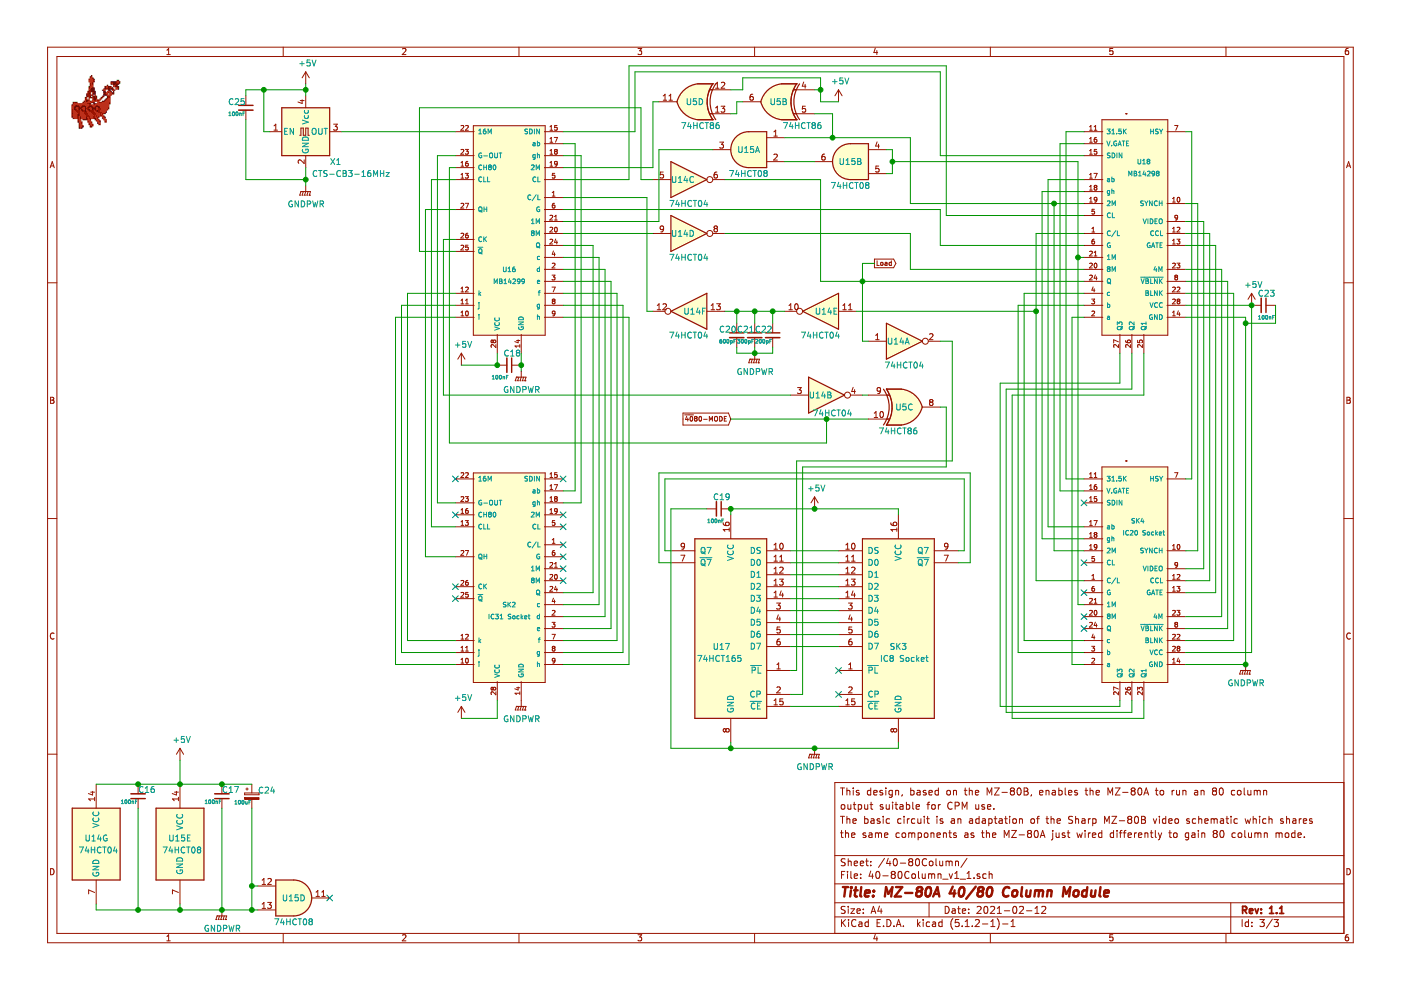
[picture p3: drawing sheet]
EESchema Schematic File Version 4
EELAYER 29 0
EELAYER END
$Descr A4 11693 8268
encoding utf-8
Sheet 3 3
Title "MZ-80A 40/80 Column Module"
Date "2021-02-12"
Rev "1.1"
Comp ""
Comment1 "the same components as the MZ-80A just wired differently to gain 80 column mode."
Comment2 "The basic circuit is an adaptation of the Sharp MZ-80B video schematic which shares"
Comment3 "output suitable for CPM use."
Comment4 "This design, based on the MZ-80B, enables the MZ-80A to run an 80 column"
$EndDescr
$Comp
L MZ80-80CLR:MB14298_Socket-Memory_RAM SK4
U 1 1
P 9450 4850
F 0 "SK4" H 9500 5350 39  0000 C CNN
F 1 "IC20 Socket" H 9550 5250 39  0000 C CNN
F 2 "Package_DIP:DIP-28_W15.24mm_Socket" H 9450 5850 39  0001 C CNN
F 3 "" H 9450 5850 39  0001 C CNN
	1    9450 4850
	1    0    0    -1  
$EndComp
$Comp
L Memory_RAM:MB14299_Socket SK2
U 1 1
P 4250 4850
F 0 "SK2" H 4250 4650 39  0000 C CNN
F 1 "IC31 Socket" H 4250 4550 39  0000 C CNN
F 2 "Package_DIP:DIP-28_W15.24mm_Socket" H 4250 5800 39  0001 C CNN
F 3 "" H 4250 5800 39  0001 C CNN
	1    4250 4850
	1    0    0    -1  
$EndComp
$Comp
L Memory_RAM:MB14298 U18
U 1 1
P 9450 1950
F 0 "U18" H 9550 2550 39  0000 C CNN
F 1 "MB14298" H 9550 2450 39  0000 C CNN
F 2 "Package_DIP:DIP-28_W15.24mm" H 9450 2950 39  0001 C CNN
F 3 "" H 9450 2950 39  0001 C CNN
	1    9450 1950
	1    0    0    -1  
$EndComp
$Comp
L Memory_RAM:MB14299 U16
U 1 1
P 4250 1950
F 0 "U16" H 4250 1650 39  0000 C CNN
F 1 "MB14299" H 4250 1550 39  0000 C CNN
F 2 "Package_DIP:DIP-28_W15.24mm" H 4250 2900 39  0001 C CNN
F 3 "" H 4250 2900 39  0001 C CNN
	1    4250 1950
	1    0    0    -1  
$EndComp
$Comp
L 74xx:74LS04 U14
U 1 1
P 7550 2850
F 0 "U14" H 7500 2850 50  0000 C CNN
F 1 "74HCT04" H 7550 2650 50  0000 C CNN
F 2 "Package_SO:SOIC-14_3.9x8.7mm_P1.27mm" H 7550 2850 50  0001 C CNN
F 3 "http://www.ti.com/lit/gpn/sn74LS04" H 7550 2850 50  0001 C CNN
	1    7550 2850
	1    0    0    -1  
$EndComp
$Comp
L 74xx:74LS04 U14
U 2 1
P 6900 3300
F 0 "U14" H 6850 3300 50  0000 C CNN
F 1 "74HCT04" H 6950 3150 50  0000 C CNN
F 2 "Package_SO:SOIC-14_3.9x8.7mm_P1.27mm" H 6900 3300 50  0001 C CNN
F 3 "http://www.ti.com/lit/gpn/sn74LS04" H 6900 3300 50  0001 C CNN
	2    6900 3300
	1    0    0    -1  
$EndComp
$Comp
L 74xx:74LS04 U14
U 3 1
P 5750 1500
F 0 "U14" H 5700 1500 50  0000 C CNN
F 1 "74HCT04" H 5750 1300 50  0000 C CNN
F 2 "Package_SO:SOIC-14_3.9x8.7mm_P1.27mm" H 5750 1500 50  0001 C CNN
F 3 "http://www.ti.com/lit/gpn/sn74LS04" H 5750 1500 50  0001 C CNN
	3    5750 1500
	1    0    0    -1  
$EndComp
$Comp
L 74xx:74LS04 U14
U 4 1
P 5750 1950
F 0 "U14" H 5700 1950 50  0000 C CNN
F 1 "74HCT04" H 5750 1750 50  0000 C CNN
F 2 "Package_SO:SOIC-14_3.9x8.7mm_P1.27mm" H 5750 1950 50  0001 C CNN
F 3 "http://www.ti.com/lit/gpn/sn74LS04" H 5750 1950 50  0001 C CNN
	4    5750 1950
	1    0    0    -1  
$EndComp
$Comp
L 74xx:74LS04 U14
U 5 1
P 6850 2600
F 0 "U14" H 6800 2600 50  0000 C CNN
F 1 "74HCT04" H 6850 2400 50  0000 C CNN
F 2 "Package_SO:SOIC-14_3.9x8.7mm_P1.27mm" H 6850 2600 50  0001 C CNN
F 3 "http://www.ti.com/lit/gpn/sn74LS04" H 6850 2600 50  0001 C CNN
	5    6850 2600
	-1   0    0    -1  
$EndComp
$Comp
L 74xx:74LS04 U14
U 6 1
P 5750 2600
F 0 "U14" H 5700 2600 50  0000 C CNN
F 1 "74HCT04" H 5750 2400 50  0000 C CNN
F 2 "Package_SO:SOIC-14_3.9x8.7mm_P1.27mm" H 5750 2600 50  0001 C CNN
F 3 "http://www.ti.com/lit/gpn/sn74LS04" H 5750 2600 50  0001 C CNN
	6    5750 2600
	-1   0    0    -1  
$EndComp
$Comp
L 74xx:74LS04 U14
U 7 1
P 800 7050
F 0 "U14" H 700 7100 50  0000 L CNN
F 1 "74HCT04" H 650 7000 50  0000 L CNN
F 2 "Package_SO:SOIC-14_3.9x8.7mm_P1.27mm" H 800 7050 50  0001 C CNN
F 3 "http://www.ti.com/lit/gpn/sn74LS04" H 800 7050 50  0001 C CNN
	7    800  7050
	1    0    0    -1  
$EndComp
$Comp
L 74xx:74LS08 U15
U 1 1
P 6250 1250
F 0 "U15" H 6250 1250 50  0000 C CNN
F 1 "74HCT08" H 6250 1050 50  0000 C CNN
F 2 "Package_SO:SOIC-14_3.9x8.7mm_P1.27mm" H 6250 1250 50  0001 C CNN
F 3 "http://www.ti.com/lit/gpn/sn74LS08" H 6250 1250 50  0001 C CNN
	1    6250 1250
	-1   0    0    -1  
$EndComp
$Comp
L 74xx:74LS08 U15
U 2 1
P 7100 1350
F 0 "U15" H 7100 1350 50  0000 C CNN
F 1 "74HCT08" H 7100 1150 50  0000 C CNN
F 2 "Package_SO:SOIC-14_3.9x8.7mm_P1.27mm" H 7100 1350 50  0001 C CNN
F 3 "http://www.ti.com/lit/gpn/sn74LS08" H 7100 1350 50  0001 C CNN
	2    7100 1350
	-1   0    0    -1  
$EndComp
$Comp
L power:+5V #PWR015
U 1 1
P 1500 6350
F 0 "#PWR015" H 1500 6200 50  0001 C CNN
F 1 "+5V" H 1515 6523 50  0000 C CNN
F 2 "" H 1500 6350 50  0001 C CNN
F 3 "" H 1500 6350 50  0001 C CNN
	1    1500 6350
	1    0    0    -1  
$EndComp
$Comp
L power:GNDPWR #PWR016
U 1 1
P 1850 7600
F 0 "#PWR016" H 1850 7400 50  0001 C CNN
F 1 "GNDPWR" H 1854 7446 50  0000 C CNN
F 2 "" H 1850 7550 50  0001 C CNN
F 3 "" H 1850 7550 50  0001 C CNN
	1    1850 7600
	1    0    0    -1  
$EndComp
Wire Wire Line
	7200 3300 7250 3300
Wire Wire Line
	6050 1500 6850 1500
Wire Wire Line
	6850 1500 6850 2350
Wire Wire Line
	4700 1950 5450 1950
Wire Wire Line
	6050 1950 7600 1950
Wire Wire Line
	7600 1950 7600 2250
Wire Wire Line
	7600 2250 9050 2250
Wire Wire Line
	4700 1400 5450 1400
Wire Wire Line
	5950 1250 5500 1250
Wire Wire Line
	5500 1250 5500 1850
Wire Wire Line
	5500 1850 4700 1850
Wire Wire Line
	6550 1350 6800 1350
Wire Wire Line
	7400 1250 7450 1250
Wire Wire Line
	7450 1250 7450 1350
Wire Wire Line
	7450 1450 7400 1450
Wire Wire Line
	7600 1700 8800 1700
Connection ~ 7450 1350
Wire Wire Line
	7450 1350 7450 1450
$Comp
L Device:C_Small C20
U 1 1
P 6150 2800
F 0 "C20" H 6000 2850 50  0000 L CNN
F 1 "600pF" H 6000 2750 31  0000 L CNN
F 2 "Capacitor_SMD:C_0805_2012Metric_Pad1.15x1.40mm_HandSolder" H 6150 2800 50  0001 C CNN
F 3 "~" H 6150 2800 50  0001 C CNN
	1    6150 2800
	1    0    0    -1  
$EndComp
Wire Wire Line
	5450 2600 5400 2600
Wire Wire Line
	5400 2600 5400 1650
Wire Wire Line
	5400 1650 4700 1650
$Comp
L power:GNDPWR #PWR023
U 1 1
P 6300 2950
F 0 "#PWR023" H 6300 2750 50  0001 C CNN
F 1 "GNDPWR" H 6304 2796 50  0000 C CNN
F 2 "" H 6300 2900 50  0001 C CNN
F 3 "" H 6300 2900 50  0001 C CNN
	1    6300 2950
	1    0    0    -1  
$EndComp
Wire Wire Line
	3700 3300 3700 2000
Wire Wire Line
	3700 3300 6600 3300
Wire Wire Line
	3700 2000 3800 2000
NoConn ~ 3800 4000
Wire Wire Line
	3800 4200 3650 4200
Wire Wire Line
	3650 4200 3650 1300
Wire Wire Line
	3650 1300 3800 1300
Wire Wire Line
	3800 4400 3600 4400
Wire Wire Line
	3600 4400 3600 1500
Wire Wire Line
	3600 1500 3800 1500
Wire Wire Line
	3800 1400 3750 1400
Wire Wire Line
	3750 1400 3750 3700
Wire Wire Line
	3750 3700 6900 3700
Wire Wire Line
	6900 3700 6900 3500
Connection ~ 6900 3500
Wire Wire Line
	6900 3500 7250 3500
Wire Wire Line
	3800 4650 3550 4650
Wire Wire Line
	3550 4650 3550 1750
Wire Wire Line
	3550 1750 3800 1750
Wire Wire Line
	3500 2100 3800 2100
NoConn ~ 3800 4300
NoConn ~ 3800 4900
Wire Wire Line
	3800 5350 3400 5350
Wire Wire Line
	3400 5350 3400 2450
Wire Wire Line
	3400 2450 3800 2450
Wire Wire Line
	3800 5450 3350 5450
Wire Wire Line
	3350 5450 3350 2550
Wire Wire Line
	3350 2550 3800 2550
Wire Wire Line
	3800 5550 3300 5550
Wire Wire Line
	3300 5550 3300 2650
Wire Wire Line
	3300 2650 3800 2650
Wire Wire Line
	4700 4100 4800 4100
Wire Wire Line
	4800 4100 4800 1200
Wire Wire Line
	4800 1200 4700 1200
Wire Wire Line
	4700 4200 4850 4200
Wire Wire Line
	4850 4200 4850 1300
Wire Wire Line
	4850 1300 4700 1300
NoConn ~ 4700 4300
NoConn ~ 4700 4400
NoConn ~ 4700 4550
NoConn ~ 4700 4750
NoConn ~ 4700 4850
Wire Wire Line
	4700 4950 4950 4950
Wire Wire Line
	4950 4950 4950 2050
Wire Wire Line
	4950 2050 4700 2050
Wire Wire Line
	4700 5050 5000 5050
Wire Wire Line
	5000 5050 5000 2150
Wire Wire Line
	5000 2150 4700 2150
Wire Wire Line
	4700 5150 5050 5150
Wire Wire Line
	5050 5150 5050 2250
Wire Wire Line
	5050 2250 4700 2250
Wire Wire Line
	4700 5250 5100 5250
Wire Wire Line
	5100 5250 5100 2350
Wire Wire Line
	5100 2350 4700 2350
Wire Wire Line
	4700 5350 5150 5350
Wire Wire Line
	5150 5350 5150 2450
Wire Wire Line
	5150 2450 4700 2450
Wire Wire Line
	4700 5450 5200 5450
Wire Wire Line
	5200 5450 5200 2550
Wire Wire Line
	5200 2550 4700 2550
Wire Wire Line
	4700 5550 5250 5550
Wire Wire Line
	5250 5550 5250 2650
Wire Wire Line
	5250 2650 4700 2650
$Comp
L power:GNDPWR #PWR021
U 1 1
P 4350 3100
F 0 "#PWR021" H 4350 2900 50  0001 C CNN
F 1 "GNDPWR" H 4354 2946 50  0000 C CNN
F 2 "" H 4350 3050 50  0001 C CNN
F 3 "" H 4350 3050 50  0001 C CNN
	1    4350 3100
	1    0    0    -1  
$EndComp
$Comp
L power:GNDPWR #PWR022
U 1 1
P 4350 5850
F 0 "#PWR022" H 4350 5650 50  0001 C CNN
F 1 "GNDPWR" H 4354 5696 50  0000 C CNN
F 2 "" H 4350 5800 50  0001 C CNN
F 3 "" H 4350 5800 50  0001 C CNN
	1    4350 5850
	1    0    0    -1  
$EndComp
$Comp
L power:+5V #PWR020
U 1 1
P 3850 6000
F 0 "#PWR020" H 3850 5850 50  0001 C CNN
F 1 "+5V" H 3865 6173 50  0000 C CNN
F 2 "" H 3850 6000 50  0001 C CNN
F 3 "" H 3850 6000 50  0001 C CNN
	1    3850 6000
	1    0    0    -1  
$EndComp
$Comp
L power:+5V #PWR019
U 1 1
P 3850 3050
F 0 "#PWR019" H 3850 2900 50  0001 C CNN
F 1 "+5V" H 3865 3223 50  0000 C CNN
F 2 "" H 3850 3050 50  0001 C CNN
F 3 "" H 3850 3050 50  0001 C CNN
	1    3850 3050
	1    0    0    -1  
$EndComp
Wire Wire Line
	3850 3050 4150 3050
Wire Wire Line
	4150 3050 4150 2950
Wire Wire Line
	3850 6000 4150 6000
Wire Wire Line
	4150 6000 4150 5850
Wire Wire Line
	9050 4000 8900 4000
Wire Wire Line
	8900 4000 8900 1100
Wire Wire Line
	8900 1100 9050 1100
Wire Wire Line
	9050 4100 8850 4100
Wire Wire Line
	8850 4100 8850 1200
Wire Wire Line
	8850 1200 9050 1200
Wire Wire Line
	9050 4400 8750 4400
Wire Wire Line
	8750 4400 8750 1500
Wire Wire Line
	8750 1500 9050 1500
Wire Wire Line
	9050 4500 8700 4500
Wire Wire Line
	8700 4500 8700 1600
Wire Wire Line
	8700 1600 9050 1600
Wire Wire Line
	9050 4850 8650 4850
Wire Wire Line
	8650 4850 8650 2600
Wire Wire Line
	8650 2600 7150 2600
Wire Wire Line
	9050 5350 8550 5350
Wire Wire Line
	8550 5350 8550 2450
Wire Wire Line
	8550 2450 9050 2450
Wire Wire Line
	9050 5450 8500 5450
Wire Wire Line
	8500 2550 9050 2550
Wire Wire Line
	9050 5550 8950 5550
Wire Wire Line
	8950 5550 8950 2650
Wire Wire Line
	8950 2650 9050 2650
NoConn ~ 9050 5250
NoConn ~ 9050 5150
NoConn ~ 9050 4700
Wire Wire Line
	8500 2550 8500 5450
Wire Wire Line
	9900 4000 9950 4000
Wire Wire Line
	9950 4000 9950 1100
Wire Wire Line
	9950 1100 9900 1100
Wire Wire Line
	9900 4600 10000 4600
Wire Wire Line
	10000 4600 10000 1700
Wire Wire Line
	10000 1700 9900 1700
Wire Wire Line
	9900 4750 10050 4750
Wire Wire Line
	10050 4750 10050 1850
Wire Wire Line
	10050 1850 9900 1850
Wire Wire Line
	9900 4850 10100 4850
Wire Wire Line
	10100 1950 9900 1950
Wire Wire Line
	10100 4850 10100 1950
Wire Wire Line
	9900 4950 10150 4950
Wire Wire Line
	10150 4950 10150 2050
Wire Wire Line
	10150 2050 9900 2050
Wire Wire Line
	9900 5150 10200 5150
Wire Wire Line
	10200 5150 10200 2250
Wire Wire Line
	10200 2250 9900 2250
Wire Wire Line
	9900 5250 10250 5250
Wire Wire Line
	10250 5250 10250 2350
Wire Wire Line
	10250 2350 9900 2350
Wire Wire Line
	9900 5350 10300 5350
Wire Wire Line
	10300 5350 10300 2450
Wire Wire Line
	10300 2450 9900 2450
Wire Wire Line
	9900 5450 10450 5450
Wire Wire Line
	10450 2550 9900 2550
Wire Wire Line
	9900 5550 10400 5550
Wire Wire Line
	10400 5550 10400 2700
$Comp
L power:+5V #PWR028
U 1 1
P 10450 2550
F 0 "#PWR028" H 10450 2400 50  0001 C CNN
F 1 "+5V" H 10465 2723 50  0000 C CNN
F 2 "" H 10450 2550 50  0001 C CNN
F 3 "" H 10450 2550 50  0001 C CNN
	1    10450 2550
	1    0    0    -1  
$EndComp
Connection ~ 10450 2550
$Comp
L power:GNDPWR #PWR027
U 1 1
P 10400 5550
F 0 "#PWR027" H 10400 5350 50  0001 C CNN
F 1 "GNDPWR" H 10404 5396 50  0000 C CNN
F 2 "" H 10400 5500 50  0001 C CNN
F 3 "" H 10400 5500 50  0001 C CNN
	1    10400 5550
	1    0    0    -1  
$EndComp
Connection ~ 10400 5550
Wire Wire Line
	9550 5850 9550 6000
Wire Wire Line
	9550 6000 8450 6000
Wire Wire Line
	8450 6000 8450 3300
Wire Wire Line
	8450 3300 9550 3300
Wire Wire Line
	9550 3300 9550 2950
Wire Wire Line
	9450 5850 9450 5950
Wire Wire Line
	9450 5950 8400 5950
Wire Wire Line
	8400 5950 8400 3250
Wire Wire Line
	8400 3250 9450 3250
Wire Wire Line
	9450 3250 9450 2950
Wire Wire Line
	9350 5850 9350 5900
Wire Wire Line
	9350 5900 8350 5900
Wire Wire Line
	8350 5900 8350 3200
Wire Wire Line
	8350 3200 9350 3200
Wire Wire Line
	9350 3200 9350 2950
$Comp
L 74xx:74LS165 U17
U 1 1
P 6100 5200
F 0 "U17" H 6100 5000 50  0000 L CNN
F 1 "74HCT165" H 6000 4900 50  0000 L CNN
F 2 "Package_SO:SOIC-16_3.9x9.9mm_P1.27mm" H 6100 5200 50  0001 C CNN
F 3 "http://www.ti.com/lit/gpn/sn74LS165" H 6100 5200 50  0001 C CNN
	1    6100 5200
	-1   0    0    -1  
$EndComp
$Comp
L 74xx:74LS165_Socket SK3
U 1 1
P 7500 5200
F 0 "SK3" H 7500 5000 50  0000 C CNN
F 1 "IC8 Socket" H 7550 4900 50  0000 C CNN
F 2 "Package_DIP:DIP-16_W7.62mm_Socket" H 7500 5200 50  0001 C CNN
F 3 "http://www.ti.com/lit/gpn/sn74LS165" H 7500 5200 50  0001 C CNN
	1    7500 5200
	1    0    0    -1  
$EndComp
Wire Wire Line
	6600 4600 7000 4600
Wire Wire Line
	6600 4700 7000 4700
Wire Wire Line
	6600 4800 7000 4800
Wire Wire Line
	6600 4900 7000 4900
Wire Wire Line
	6600 5000 7000 5000
Wire Wire Line
	6600 5100 7000 5100
Wire Wire Line
	6600 5200 7000 5200
Wire Wire Line
	6600 5300 7000 5300
Wire Wire Line
	6600 5400 7000 5400
Wire Wire Line
	6600 5900 7000 5900
Wire Wire Line
	6100 6200 6100 6250
Wire Wire Line
	6100 6250 6800 6250
Wire Wire Line
	7500 6250 7500 6200
Wire Wire Line
	6100 4300 6100 4250
Wire Wire Line
	6100 4250 6800 4250
Wire Wire Line
	7500 4250 7500 4300
$Comp
L power:GNDPWR #PWR025
U 1 1
P 6800 6250
F 0 "#PWR025" H 6800 6050 50  0001 C CNN
F 1 "GNDPWR" H 6804 6096 50  0000 C CNN
F 2 "" H 6800 6200 50  0001 C CNN
F 3 "" H 6800 6200 50  0001 C CNN
	1    6800 6250
	1    0    0    -1  
$EndComp
$Comp
L power:+5V #PWR024
U 1 1
P 6800 4250
F 0 "#PWR024" H 6800 4100 50  0001 C CNN
F 1 "+5V" H 6815 4423 50  0000 C CNN
F 2 "" H 6800 4250 50  0001 C CNN
F 3 "" H 6800 4250 50  0001 C CNN
	1    6800 4250
	1    0    0    -1  
$EndComp
Connection ~ 6800 4250
Wire Wire Line
	6800 4250 7500 4250
Connection ~ 6800 6250
Wire Wire Line
	6800 6250 7500 6250
Wire Wire Line
	5600 4600 5550 4600
Wire Wire Line
	5550 4600 5550 4000
Wire Wire Line
	5550 4000 8050 4000
Wire Wire Line
	8050 4000 8050 4600
Wire Wire Line
	8050 4600 8000 4600
Wire Wire Line
	5600 4700 5500 4700
Wire Wire Line
	5500 4700 5500 3950
Wire Wire Line
	5500 3950 8100 3950
Wire Wire Line
	8100 3950 8100 4700
Wire Wire Line
	8100 4700 8000 4700
Wire Wire Line
	7850 3400 7900 3400
Wire Wire Line
	7900 3400 7900 3900
Wire Wire Line
	7900 3900 6700 3900
Wire Wire Line
	6700 5800 6600 5800
Wire Wire Line
	6650 3850 6650 5600
Wire Wire Line
	6650 5600 6600 5600
NoConn ~ 7000 5600
NoConn ~ 7000 5800
Wire Wire Line
	9900 2650 10400 2650
Wire Wire Line
	800  7550 800  7600
Connection ~ 4350 3050
Connection ~ 4150 3050
Wire Wire Line
	4350 3050 4350 3100
Wire Wire Line
	4350 2950 4350 3050
$Comp
L Device:C_Small C18
U 1 1
P 4250 3050
F 0 "C18" V 4150 3000 50  0000 L CNN
F 1 "100nF" V 4350 2900 31  0000 L CNN
F 2 "Capacitor_SMD:C_0805_2012Metric_Pad1.15x1.40mm_HandSolder" H 4250 3050 50  0001 C CNN
F 3 "~" H 4250 3050 50  0001 C CNN
	1    4250 3050
	0    1    1    0   
$EndComp
$Comp
L Device:C_Small C23
U 1 1
P 10550 2550
F 0 "C23" V 10450 2500 50  0000 L CNN
F 1 "100nF" V 10650 2500 31  0000 L CNN
F 2 "Capacitor_SMD:C_0805_2012Metric_Pad1.15x1.40mm_HandSolder" H 10550 2550 50  0001 C CNN
F 3 "~" H 10550 2550 50  0001 C CNN
	1    10550 2550
	0    1    1    0   
$EndComp
$Comp
L Device:C_Small C17
U 1 1
P 1850 6650
F 0 "C17" H 1700 6600 50  0000 L CNN
F 1 "100nF" H 1850 6700 31  0000 L CNN
F 2 "Capacitor_SMD:C_0805_2012Metric_Pad1.15x1.40mm_HandSolder" H 1850 6650 50  0001 C CNN
F 3 "~" H 1850 6650 50  0001 C CNN
	1    1850 6650
	-1   0    0    1   
$EndComp
$Comp
L Device:C_Small C16
U 1 1
P 1150 6650
F 0 "C16" H 1000 6600 50  0000 L CNN
F 1 "100nF" H 1150 6700 31  0000 L CNN
F 2 "Capacitor_SMD:C_0805_2012Metric_Pad1.15x1.40mm_HandSolder" H 1150 6650 50  0001 C CNN
F 3 "~" H 1150 6650 50  0001 C CNN
	1    1150 6650
	-1   0    0    1   
$EndComp
Connection ~ 1500 6550
Wire Wire Line
	10650 2550 10650 2700
$Comp
L Device:C_Small C19
U 1 1
P 6000 4250
F 0 "C19" V 5900 4200 50  0000 L CNN
F 1 "100nF" V 6100 4150 31  0000 L CNN
F 2 "Capacitor_SMD:C_0805_2012Metric_Pad1.15x1.40mm_HandSolder" H 6000 4250 50  0001 C CNN
F 3 "~" H 6000 4250 50  0001 C CNN
	1    6000 4250
	0    1    1    0   
$EndComp
Connection ~ 6100 4250
Wire Wire Line
	6700 3900 6700 5800
Wire Wire Line
	5900 4250 5600 4250
Wire Wire Line
	5600 6250 6100 6250
Connection ~ 6100 6250
Wire Wire Line
	5600 4250 5600 6250
Wire Wire Line
	10450 2550 10450 5450
Wire Wire Line
	10650 2700 10400 2700
Connection ~ 10400 2700
Wire Wire Line
	10400 2700 10400 2650
$Comp
L 74xx:74HC86 U?
U 3 1
P 7550 3400
AR Path="/6A1F798B" Ref="U?"  Part="3" 
AR Path="/689FAE6F/6A1F798B" Ref="U?"  Part="3" 
AR Path="/68A807E5/6A1F798B" Ref="U5"  Part="3" 
F 0 "U5" H 7550 3400 50  0000 C CNN
F 1 "74HCT86" H 7500 3200 50  0000 C CNN
F 2 "Package_SO:SOIC-14_3.9x8.7mm_P1.27mm" H 7550 3400 50  0001 C CNN
F 3 "http://www.ti.com/lit/gpn/sn74HC86" H 7550 3400 50  0001 C CNN
	3    7550 3400
	1    0    0    -1  
$EndComp
Wire Wire Line
	1500 7550 1500 7600
Connection ~ 1500 7600
Text GLabel 6100 3500 0    39   Input ~ 0
~40~80-MODE
Wire Wire Line
	6100 3500 6900 3500
$Comp
L power:GNDPWR #PWR018
U 1 1
P 2550 1550
F 0 "#PWR018" H 2550 1350 50  0001 C CNN
F 1 "GNDPWR" H 2554 1396 50  0000 C CNN
F 2 "" H 2550 1500 50  0001 C CNN
F 3 "" H 2550 1500 50  0001 C CNN
	1    2550 1550
	1    0    0    -1  
$EndComp
Wire Wire Line
	2550 1550 2550 1500
Wire Wire Line
	7850 600  5300 600 
Wire Wire Line
	4700 1100 5300 1100
Wire Wire Line
	7850 1300 9050 1300
Wire Wire Line
	4700 1500 5250 1500
Wire Wire Line
	5250 550  7900 550 
Wire Wire Line
	7900 1800 9050 1800
Wire Wire Line
	3500 2100 3500 900 
Wire Wire Line
	3500 900  5350 900 
Wire Wire Line
	5350 900  5350 1500
Wire Wire Line
	5350 1500 5450 1500
NoConn ~ 3800 5000
$Comp
L Device:C_Small C21
U 1 1
P 6300 2800
F 0 "C21" H 6150 2850 50  0000 L CNN
F 1 "300pF" H 6150 2750 31  0000 L CNN
F 2 "Capacitor_SMD:C_0805_2012Metric_Pad1.15x1.40mm_HandSolder" H 6300 2800 50  0001 C CNN
F 3 "~" H 6300 2800 50  0001 C CNN
	1    6300 2800
	1    0    0    -1  
$EndComp
$Comp
L Device:C_Small C22
U 1 1
P 6450 2800
F 0 "C22" H 6300 2850 50  0000 L CNN
F 1 "200pF" H 6300 2750 31  0000 L CNN
F 2 "Capacitor_SMD:C_0805_2012Metric_Pad1.15x1.40mm_HandSolder" H 6450 2800 50  0001 C CNN
F 3 "~" H 6450 2800 50  0001 C CNN
	1    6450 2800
	1    0    0    -1  
$EndComp
Wire Wire Line
	6150 2900 6150 2950
Wire Wire Line
	6150 2950 6300 2950
Wire Wire Line
	6450 2950 6450 2900
Connection ~ 6300 2950
Wire Wire Line
	6300 2950 6450 2950
Wire Wire Line
	6300 2900 6300 2950
Wire Wire Line
	6050 2600 6150 2600
Wire Wire Line
	6150 2700 6150 2600
Connection ~ 6150 2600
Wire Wire Line
	6150 2600 6300 2600
Wire Wire Line
	6300 2700 6300 2600
Connection ~ 6300 2600
Wire Wire Line
	6300 2600 6450 2600
Wire Wire Line
	6450 2700 6450 2600
Connection ~ 6450 2600
Wire Wire Line
	6450 2600 6550 2600
Wire Wire Line
	9050 4600 8800 4600
Wire Wire Line
	8800 4600 8800 1700
Connection ~ 8800 1700
Wire Wire Line
	8800 1700 9050 1700
Wire Wire Line
	8650 1950 8650 2600
Wire Wire Line
	8650 1950 9050 1950
Connection ~ 8650 2600
Wire Wire Line
	9050 2150 9000 2150
Wire Wire Line
	9000 2150 9000 1350
Wire Wire Line
	7450 1350 9000 1350
Wire Wire Line
	9050 5050 9000 5050
Wire Wire Line
	9000 5050 9000 2150
Connection ~ 9000 2150
NoConn ~ 4700 4650
NoConn ~ 9050 4950
NoConn ~ 9050 4200
NoConn ~ 4700 4000
Wire Wire Line
	7850 1750 7850 2050
Wire Wire Line
	4700 1750 7850 1750
Wire Wire Line
	7850 2050 9050 2050
Wire Wire Line
	6850 2350 7200 2350
Wire Wire Line
	7250 2850 7200 2850
Wire Wire Line
	7200 2850 7200 2350
Connection ~ 7200 2350
Wire Wire Line
	7200 2350 9050 2350
Text GLabel 7300 2200 2    39   Output ~ 0
Load
Wire Wire Line
	7850 2850 7950 2850
Wire Wire Line
	6650 3850 7950 3850
Wire Wire Line
	7950 3850 7950 2850
Wire Wire Line
	7300 2200 7200 2200
Wire Wire Line
	7200 2200 7200 2350
$Comp
L 74xx:74LS08 U15
U 4 1
P 2450 7500
AR Path="/68A807E5/65CAED2F" Ref="U15"  Part="4" 
AR Path="/689FAE6F/65CAED2F" Ref="U?"  Part="4" 
F 0 "U15" H 2450 7500 50  0000 C CNN
F 1 "74HCT08" H 2450 7300 50  0000 C CNN
F 2 "Package_SO:SOIC-14_3.9x8.7mm_P1.27mm" H 2450 7500 50  0001 C CNN
F 3 "http://www.ti.com/lit/gpn/sn74LS08" H 2450 7500 50  0001 C CNN
	4    2450 7500
	1    0    0    -1  
$EndComp
Wire Wire Line
	2100 7400 2150 7400
Wire Wire Line
	2100 7600 2150 7600
NoConn ~ 2750 7500
$Comp
L MZ80-80CLR:CTS_CB3_16MHz X1
U 1 1
P 2550 1100
F 0 "X1" H 2750 850 50  0000 L CNN
F 1 "CTS-CB3-16MHz" H 2600 750 50  0000 L CNN
F 2 "Oscillator:Oscillator_SMD_Abracon_ASE-4Pin_3.2x2.5mm" H 3250 750 50  0001 C CNN
F 3 "http://www.abracon.com/Oscillators/ASV.pdf" H 2450 1100 50  0001 C CNN
	1    2550 1100
	1    0    0    -1  
$EndComp
Wire Wire Line
	2850 1100 3800 1100
$Comp
L power:+5V #PWR017
U 1 1
P 2550 700
F 0 "#PWR017" H 2550 550 50  0001 C CNN
F 1 "+5V" H 2565 873 50  0000 C CNN
F 2 "" H 2550 700 50  0001 C CNN
F 3 "" H 2550 700 50  0001 C CNN
	1    2550 700 
	1    0    0    -1  
$EndComp
Wire Wire Line
	2550 700  2550 750 
Wire Wire Line
	2550 750  2200 750 
Wire Wire Line
	2200 750  2200 1100
Wire Wire Line
	2200 1100 2250 1100
Connection ~ 2550 750 
Wire Wire Line
	2550 750  2550 800 
$Comp
L 74xx:74HC86 U?
U 4 1
P 5800 850
AR Path="/689FAE6F/6663DBBD" Ref="U?"  Part="4" 
AR Path="/68A807E5/6663DBBD" Ref="U5"  Part="4" 
F 0 "U5" H 5800 850 50  0000 C CNN
F 1 "74HCT86" H 5750 650 50  0000 C CNN
F 2 "Package_SO:SOIC-14_3.9x8.7mm_P1.27mm" H 5800 850 50  0001 C CNN
F 3 "74xx/74ls86.pdf" H 5800 850 50  0001 C CNN
	4    5800 850 
	-1   0    0    -1  
$EndComp
$Comp
L 74xx:74HC86 U?
U 2 1
P 6500 850
AR Path="/689FAE6F/6663DBC5" Ref="U?"  Part="2" 
AR Path="/68A807E5/6663DBC5" Ref="U5"  Part="2" 
F 0 "U5" H 6500 850 50  0000 C CNN
F 1 "74HCT86" H 6300 650 50  0000 C CNN
F 2 "Package_SO:SOIC-14_3.9x8.7mm_P1.27mm" H 6500 850 50  0001 C CNN
F 3 "74xx/74ls86.pdf" H 6500 850 50  0001 C CNN
	2    6500 850 
	-1   0    0    -1  
$EndComp
Wire Wire Line
	5250 550  5250 1500
Wire Wire Line
	5300 600  5300 1100
Wire Wire Line
	7850 600  7850 1300
Wire Wire Line
	7900 550  7900 1800
Wire Wire Line
	5450 850  5500 850 
Wire Wire Line
	5450 850  5450 1400
Wire Wire Line
	6100 950  6150 950 
Wire Wire Line
	6150 950  6150 850 
Wire Wire Line
	6150 850  6200 850 
Wire Wire Line
	7600 1150 7600 1700
Wire Wire Line
	6550 1150 6950 1150
Wire Wire Line
	6800 950  6950 950 
Wire Wire Line
	6950 950  6950 1150
Connection ~ 6950 1150
Wire Wire Line
	6950 1150 7600 1150
Wire Wire Line
	6100 750  6200 750 
Wire Wire Line
	6200 750  6200 650 
Wire Wire Line
	6200 650  6850 650 
Wire Wire Line
	6850 650  6850 750 
Wire Wire Line
	6850 750  6800 750 
$Comp
L power:+5V #PWR026
U 1 1
P 7000 850
F 0 "#PWR026" H 7000 700 50  0001 C CNN
F 1 "+5V" H 7015 1023 50  0000 C CNN
F 2 "" H 7000 850 50  0001 C CNN
F 3 "" H 7000 850 50  0001 C CNN
	1    7000 850 
	1    0    0    -1  
$EndComp
Wire Wire Line
	6850 750  6850 850 
Wire Wire Line
	6850 850  7000 850 
Connection ~ 6850 750 
$Comp
L Device:CP_Small C24
U 1 1
P 2100 6650
F 0 "C24" H 2150 6700 50  0000 L CNN
F 1 "100uF" H 1950 6600 31  0000 L CNN
F 2 "Capacitor_SMD:C_1210_3225Metric_Pad1.42x2.65mm_HandSolder" H 2100 6650 50  0001 C CNN
F 3 "~" H 2100 6650 50  0001 C CNN
	1    2100 6650
	1    0    0    -1  
$EndComp
Wire Wire Line
	1500 6350 1500 6550
Wire Wire Line
	800  6550 1150 6550
Connection ~ 1150 6550
Wire Wire Line
	1150 6550 1500 6550
Wire Wire Line
	1150 6750 1150 7600
Wire Wire Line
	800  7600 1150 7600
Wire Wire Line
	1150 7600 1500 7600
Connection ~ 1150 7600
Wire Wire Line
	1850 6750 1850 7600
Wire Wire Line
	1500 7600 1850 7600
Wire Wire Line
	1500 6550 1850 6550
$Comp
L 74xx:74LS08 U15
U 5 1
P 1500 7050
F 0 "U15" H 1400 7100 50  0000 L CNN
F 1 "74HCT08" H 1350 7000 50  0000 L CNN
F 2 "Package_SO:SOIC-14_3.9x8.7mm_P1.27mm" H 1500 7050 50  0001 C CNN
F 3 "http://www.ti.com/lit/gpn/sn74LS08" H 1500 7050 50  0001 C CNN
	5    1500 7050
	1    0    0    -1  
$EndComp
Connection ~ 1850 7600
Wire Wire Line
	1850 7600 2100 7600
Wire Wire Line
	1850 6550 2100 6550
Connection ~ 1850 6550
Wire Wire Line
	2100 6750 2100 7400
Connection ~ 2100 7400
Wire Wire Line
	2100 7400 2100 7600
Connection ~ 2100 7600
$Comp
L Device:C_Small C25
U 1 1
P 2050 900
F 0 "C25" H 1900 950 50  0000 L CNN
F 1 "100nF" H 1900 850 31  0000 L CNN
F 2 "Capacitor_SMD:C_0805_2012Metric_Pad1.15x1.40mm_HandSolder" H 2050 900 50  0001 C CNN
F 3 "~" H 2050 900 50  0001 C CNN
	1    2050 900 
	1    0    0    -1  
$EndComp
Wire Wire Line
	2050 800  2050 750 
Wire Wire Line
	2050 750  2200 750 
Connection ~ 2200 750 
Wire Wire Line
	2050 1000 2050 1500
Wire Wire Line
	2050 1500 2550 1500
Connection ~ 2550 1500
Wire Wire Line
	2550 1500 2550 1400
$EndSCHEMATC
